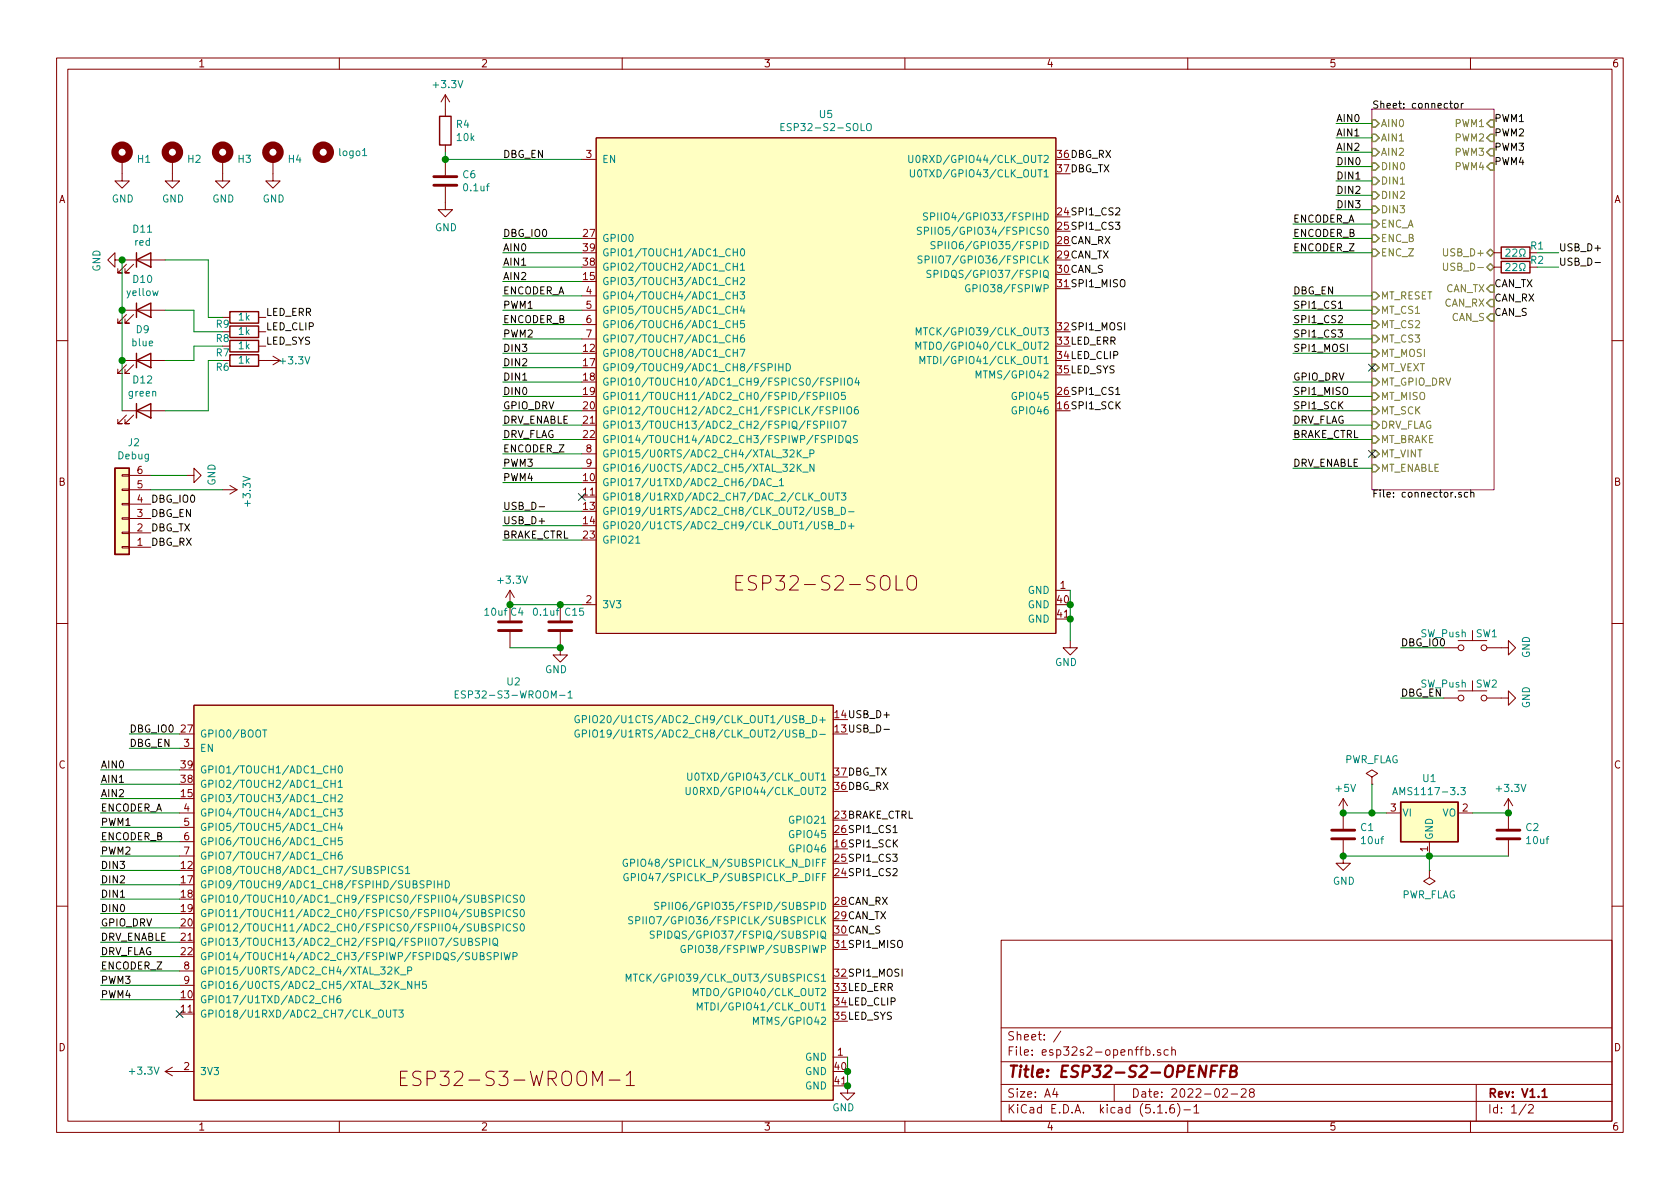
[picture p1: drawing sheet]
EESchema Schematic File Version 4
EELAYER 30 0
EELAYER END
$Descr A4 11693 8268
encoding utf-8
Sheet 1 2
Title "ESP32-S2-OPENFFB"
Date "2022-02-28"
Rev "V1.1"
Comp ""
Comment1 ""
Comment2 ""
Comment3 ""
Comment4 ""
$EndDescr
$Comp
L Device:C C6
U 1 1
P 3100 1250
F 0 "C6" H 3215 1296 50  0000 L CNN
F 1 "0.1uf" H 3215 1205 50  0000 L CNN
F 2 "Capacitor_SMD:C_0402_1005Metric" H 3138 1100 50  0001 C CNN
F 3 "~" H 3100 1250 50  0001 C CNN
F 4 "~" H 3100 1250 50  0001 C CNN "Datasheet"
F 5 "Capacitor_SMD:C_0402_1005Metric" H 3100 1250 50  0001 C CNN "Footprint"
F 6 "C6" H 3100 1250 50  0001 C CNN "Reference"
F 7 "0.1uf" H 3100 1250 50  0001 C CNN "Value"
	1    3100 1250
	1    0    0    -1  
$EndComp
$Comp
L Device:R R4
U 1 1
P 3100 900
F 0 "R4" H 3170 946 50  0000 L CNN
F 1 "10k" H 3170 855 50  0000 L CNN
F 2 "Resistor_SMD:R_0402_1005Metric" V 3030 900 50  0001 C CNN
F 3 "~" H 3100 900 50  0001 C CNN
	1    3100 900 
	1    0    0    -1  
$EndComp
$Comp
L Regulator_Linear:AMS1117-3.3 U1
U 1 1
P 9950 5650
F 0 "U1" H 9950 5892 50  0000 C CNN
F 1 "AMS1117-3.3" H 9950 5801 50  0000 C CNN
F 2 "Package_TO_SOT_SMD:SOT-223-3_TabPin2" H 9950 5850 50  0001 C CNN
F 3 "http://www.advanced-monolithic.com/pdf/ds1117.pdf" H 10050 5400 50  0001 C CNN
	1    9950 5650
	1    0    0    -1  
$EndComp
Text Label 3500 3650 0    50   ~ 0
USB_D+
$Comp
L power:+3.3V #PWR0102
U 1 1
P 3550 4200
F 0 "#PWR0102" H 3550 4050 50  0001 C CNN
F 1 "+3.3V" H 3565 4373 50  0000 C CNN
F 2 "" H 3550 4200 50  0001 C CNN
F 3 "" H 3550 4200 50  0001 C CNN
	1    3550 4200
	1    0    0    -1  
$EndComp
Wire Wire Line
	3100 1050 3100 1100
$Comp
L power:+3.3V #PWR0103
U 1 1
P 3100 750
F 0 "#PWR0103" H 3100 600 50  0001 C CNN
F 1 "+3.3V" H 3115 923 50  0000 C CNN
F 2 "" H 3100 750 50  0001 C CNN
F 3 "" H 3100 750 50  0001 C CNN
	1    3100 750 
	1    0    0    -1  
$EndComp
$Comp
L power:GND #PWR0104
U 1 1
P 3100 1400
F 0 "#PWR0104" H 3100 1150 50  0001 C CNN
F 1 "GND" H 3105 1227 50  0000 C CNN
F 2 "" H 3100 1400 50  0001 C CNN
F 3 "" H 3100 1400 50  0001 C CNN
	1    3100 1400
	1    0    0    -1  
$EndComp
$Comp
L Device:C C4
U 1 1
P 3550 4350
F 0 "C4" H 3600 4450 50  0000 C CNN
F 1 "10uf" H 3450 4450 50  0000 C CNN
F 2 "Capacitor_SMD:C_0603_1608Metric" H 3588 4200 50  0001 C CNN
F 3 "~" H 3550 4350 50  0001 C CNN
F 4 "~" H 3550 4350 50  0001 C CNN "Datasheet"
F 5 "Capacitor_SMD:C_0603_1608Metric" H 3550 4350 50  0001 C CNN "Footprint"
F 6 "C4" H 3550 4350 50  0001 C CNN "Reference"
F 7 "10uf" H 3550 4350 50  0001 C CNN "Value"
	1    3550 4350
	1    0    0    -1  
$EndComp
$Comp
L power:GND #PWR0105
U 1 1
P 3900 4500
F 0 "#PWR0105" H 3900 4250 50  0001 C CNN
F 1 "GND" H 3950 4350 50  0000 R CNN
F 2 "" H 3900 4500 50  0001 C CNN
F 3 "" H 3900 4500 50  0001 C CNN
	1    3900 4500
	1    0    0    -1  
$EndComp
$Comp
L power:+5V #PWR0109
U 1 1
P 9350 5650
F 0 "#PWR0109" H 9350 5500 50  0001 C CNN
F 1 "+5V" H 9365 5823 50  0000 C CNN
F 2 "" H 9350 5650 50  0001 C CNN
F 3 "" H 9350 5650 50  0001 C CNN
	1    9350 5650
	1    0    0    -1  
$EndComp
$Comp
L Device:C C1
U 1 1
P 9350 5800
F 0 "C1" H 9235 5754 50  0000 R CNN
F 1 "10uf" H 9235 5845 50  0000 R CNN
F 2 "Capacitor_SMD:C_0603_1608Metric" H 9388 5650 50  0001 C CNN
F 3 "~" H 9350 5800 50  0001 C CNN
	1    9350 5800
	-1   0    0    1   
$EndComp
$Comp
L Device:C C2
U 1 1
P 10500 5800
F 0 "C2" H 10385 5754 50  0000 R CNN
F 1 "10uf" H 10385 5845 50  0000 R CNN
F 2 "Capacitor_SMD:C_0603_1608Metric" H 10538 5650 50  0001 C CNN
F 3 "~" H 10500 5800 50  0001 C CNN
	1    10500 5800
	-1   0    0    1   
$EndComp
Wire Wire Line
	9350 5950 9950 5950
Connection ~ 9950 5950
Wire Wire Line
	10250 5650 10500 5650
Wire Wire Line
	9350 5650 9550 5650
Connection ~ 9350 5650
$Comp
L power:+3.3V #PWR0110
U 1 1
P 10500 5650
F 0 "#PWR0110" H 10500 5500 50  0001 C CNN
F 1 "+3.3V" H 10515 5823 50  0000 C CNN
F 2 "" H 10500 5650 50  0001 C CNN
F 3 "" H 10500 5650 50  0001 C CNN
	1    10500 5650
	1    0    0    -1  
$EndComp
Connection ~ 10500 5650
$Comp
L power:GND #PWR0111
U 1 1
P 9350 5950
F 0 "#PWR0111" H 9350 5700 50  0001 C CNN
F 1 "GND" H 9355 5777 50  0000 C CNN
F 2 "" H 9350 5950 50  0001 C CNN
F 3 "" H 9350 5950 50  0001 C CNN
	1    9350 5950
	1    0    0    -1  
$EndComp
$Comp
L Device:R R1
U 1 1
P 10550 1750
F 0 "R1" V 10500 1900 50  0000 C CNN
F 1 "22Ω" V 10550 1750 50  0000 C CNN
F 2 "Resistor_SMD:R_0402_1005Metric" V 10480 1750 50  0001 C CNN
F 3 "~" H 10550 1750 50  0001 C CNN
F 4 "~" H 10550 1750 50  0001 C CNN "Datasheet"
F 5 "Resistor_SMD:R_0402_1005Metric" H 10550 1750 50  0001 C CNN "Footprint"
F 6 "R1" H 10550 1750 50  0001 C CNN "Reference"
F 7 "22" H 10550 1750 50  0001 C CNN "Value"
	1    10550 1750
	0    1    1    0   
$EndComp
$Comp
L Device:R R2
U 1 1
P 10550 1850
F 0 "R2" V 10500 2000 50  0000 C CNN
F 1 "22Ω" V 10550 1850 50  0000 C CNN
F 2 "Resistor_SMD:R_0402_1005Metric" V 10480 1850 50  0001 C CNN
F 3 "~" H 10550 1850 50  0001 C CNN
F 4 "~" H 10550 1850 50  0001 C CNN "Datasheet"
F 5 "Resistor_SMD:R_0402_1005Metric" H 10550 1850 50  0001 C CNN "Footprint"
F 6 "R2" H 10550 1850 50  0001 C CNN "Reference"
F 7 "22" H 10550 1850 50  0001 C CNN "Value"
	1    10550 1850
	0    1    1    0   
$EndComp
Wire Wire Line
	3100 1100 4050 1100
Connection ~ 3100 1100
$Comp
L Connector_Generic:Conn_01x06 J2
U 1 1
P 850 3600
F 0 "J2" H 768 3075 50  0000 C CNN
F 1 "Debug" H 768 3166 50  0000 C CNN
F 2 "Connector_PinHeader_2.54mm:PinHeader_1x06_P2.54mm_Vertical" H 850 3600 50  0001 C CNN
F 3 "~" H 850 3600 50  0001 C CNN
	1    850  3600
	-1   0    0    1   
$EndComp
Text Label 3500 1650 0    50   ~ 0
DBG_IO0
Text Label 3500 1100 0    50   ~ 0
DBG_EN
Text Label 7450 1100 0    50   ~ 0
DBG_RX
Text Label 7450 1200 0    50   ~ 0
DBG_TX
Text Label 1050 3600 0    50   ~ 0
DBG_EN
Text Label 1050 3500 0    50   ~ 0
DBG_IO0
Text Label 1050 3800 0    50   ~ 0
DBG_RX
Text Label 1050 3700 0    50   ~ 0
DBG_TX
$Comp
L power:+3.3V #PWR0135
U 1 1
P 1550 3400
F 0 "#PWR0135" H 1550 3250 50  0001 C CNN
F 1 "+3.3V" H 1565 3573 50  0000 C CNN
F 2 "" H 1550 3400 50  0001 C CNN
F 3 "" H 1550 3400 50  0001 C CNN
	1    1550 3400
	0    1    1    0   
$EndComp
$Comp
L power:GND #PWR0136
U 1 1
P 1300 3300
F 0 "#PWR0136" H 1300 3050 50  0001 C CNN
F 1 "GND" H 1305 3127 50  0000 C CNN
F 2 "" H 1300 3300 50  0001 C CNN
F 3 "" H 1300 3300 50  0001 C CNN
	1    1300 3300
	0    -1   -1   0   
$EndComp
Wire Wire Line
	1050 3300 1300 3300
Wire Wire Line
	1050 3400 1550 3400
$Comp
L Switch:SW_Push SW1
U 1 1
P 10250 4500
F 0 "SW1" H 10350 4600 50  0000 C CNN
F 1 "SW_Push" H 10050 4600 50  0000 C CNN
F 2 "Button_Switch_SMD:SW_SPST_EVPBF" H 10250 4700 50  0001 C CNN
F 3 "~" H 10250 4700 50  0001 C CNN
	1    10250 4500
	1    0    0    -1  
$EndComp
$Comp
L power:GND #PWR01
U 1 1
P 10450 4500
F 0 "#PWR01" H 10450 4250 50  0001 C CNN
F 1 "GND" H 10455 4327 50  0000 C CNN
F 2 "" H 10450 4500 50  0001 C CNN
F 3 "" H 10450 4500 50  0001 C CNN
	1    10450 4500
	0    -1   -1   0   
$EndComp
$Comp
L Device:LED D12
U 1 1
P 1000 2850
F 0 "D12" H 993 3067 50  0000 C CNN
F 1 "green" H 993 2976 50  0000 C CNN
F 2 "LED_SMD:LED_0603_1608Metric" H 1000 2850 50  0001 C CNN
F 3 "~" H 1000 2850 50  0001 C CNN
	1    1000 2850
	1    0    0    -1  
$EndComp
$Comp
L Device:LED D11
U 1 1
P 1000 1800
F 0 "D11" H 993 2017 50  0000 C CNN
F 1 "red" H 993 1926 50  0000 C CNN
F 2 "LED_SMD:LED_0603_1608Metric" H 1000 1800 50  0001 C CNN
F 3 "~" H 1000 1800 50  0001 C CNN
	1    1000 1800
	1    0    0    -1  
$EndComp
$Comp
L Device:LED D10
U 1 1
P 1000 2150
F 0 "D10" H 993 2367 50  0000 C CNN
F 1 "yellow" H 993 2276 50  0000 C CNN
F 2 "LED_SMD:LED_0603_1608Metric" H 1000 2150 50  0001 C CNN
F 3 "~" H 1000 2150 50  0001 C CNN
	1    1000 2150
	1    0    0    -1  
$EndComp
$Comp
L Device:LED D9
U 1 1
P 1000 2500
F 0 "D9" H 993 2717 50  0000 C CNN
F 1 "blue" H 993 2626 50  0000 C CNN
F 2 "LED_SMD:LED_0603_1608Metric" H 1000 2500 50  0001 C CNN
F 3 "~" H 1000 2500 50  0001 C CNN
	1    1000 2500
	1    0    0    -1  
$EndComp
Wire Wire Line
	1450 2500 1450 2850
Wire Wire Line
	1450 2850 1150 2850
Wire Wire Line
	1350 2500 1350 2400
Wire Wire Line
	1350 2300 1350 2150
Wire Wire Line
	850  2850 850  2500
Connection ~ 850  2500
Text Label 7450 2600 0    50   ~ 0
LED_SYS
Text Label 7450 2400 0    50   ~ 0
LED_ERR
Text Label 7450 2500 0    50   ~ 0
LED_CLIP
Text Label 3500 2050 0    50   ~ 0
ENCODER_A
Text Label 3500 2250 0    50   ~ 0
ENCODER_B
Text Label 3500 3150 0    50   ~ 0
ENCODER_Z
Wire Wire Line
	3500 1650 4050 1650
Wire Wire Line
	3500 2250 4050 2250
Wire Wire Line
	4050 2150 3500 2150
Wire Wire Line
	3500 2050 4050 2050
Wire Wire Line
	1450 2200 1450 1800
$Comp
L power:+3.3V #PWR07
U 1 1
P 1850 2500
F 0 "#PWR07" H 1850 2350 50  0001 C CNN
F 1 "+3.3V" V 1850 2700 50  0000 C CNN
F 2 "" H 1850 2500 50  0001 C CNN
F 3 "" H 1850 2500 50  0001 C CNN
	1    1850 2500
	0    1    1    0   
$EndComp
Text Label 1850 2300 0    50   ~ 0
LED_CLIP
Text Label 1850 2200 0    50   ~ 0
LED_ERR
Text Label 1850 2400 0    50   ~ 0
LED_SYS
Text Label 7450 2750 0    50   ~ 0
SPI1_CS1
Text Label 7450 2300 0    50   ~ 0
SPI1_MOSI
Text Label 7450 2850 0    50   ~ 0
SPI1_SCK
Text Label 3500 2950 0    50   ~ 0
DRV_ENABLE
Text Label 3500 3050 0    50   ~ 0
DRV_FLAG
Wire Wire Line
	3500 2650 4050 2650
Text Label 3500 2150 0    50   ~ 0
PWM1
Text Label 3500 2350 0    50   ~ 0
PWM2
Wire Wire Line
	3500 2750 4050 2750
Wire Wire Line
	3500 2950 4050 2950
Wire Wire Line
	3500 2350 4050 2350
Wire Wire Line
	4050 2450 3500 2450
Wire Wire Line
	3500 2550 4050 2550
Text Label 3500 3750 0    50   ~ 0
BRAKE_CTRL
Text Label 3500 2850 0    50   ~ 0
GPIO_DRV
Text Label 7450 1500 0    50   ~ 0
SPI1_CS2
Text Label 7450 1600 0    50   ~ 0
SPI1_CS3
Wire Wire Line
	3500 3150 4050 3150
Wire Wire Line
	3500 3350 4050 3350
Text Label 3500 2550 0    50   ~ 0
DIN2
Text Label 3500 2650 0    50   ~ 0
DIN1
Text Label 3500 2750 0    50   ~ 0
DIN0
Text Label 3500 1850 0    50   ~ 0
AIN1
Wire Wire Line
	3500 1950 4050 1950
Wire Wire Line
	4050 1850 3500 1850
Wire Wire Line
	3500 1750 4050 1750
Text Label 3500 3350 0    50   ~ 0
PWM4
Text Label 3500 3250 0    50   ~ 0
PWM3
$Comp
L Device:C C15
U 1 1
P 3900 4350
F 0 "C15" H 4000 4450 50  0000 C CNN
F 1 "0.1uf" H 3800 4450 50  0000 C CNN
F 2 "Capacitor_SMD:C_0402_1005Metric" H 3938 4200 50  0001 C CNN
F 3 "~" H 3900 4350 50  0001 C CNN
F 4 "~" H 3900 4350 50  0001 C CNN "Datasheet"
F 5 "Capacitor_SMD:C_0402_1005Metric" H 3900 4350 50  0001 C CNN "Footprint"
F 6 "C15" H 3900 4350 50  0001 C CNN "Reference"
F 7 "0.1uf" H 3900 4350 50  0001 C CNN "Value"
	1    3900 4350
	1    0    0    -1  
$EndComp
Wire Wire Line
	4050 4200 3900 4200
Connection ~ 3550 4200
Connection ~ 3900 4200
Wire Wire Line
	3900 4200 3550 4200
Wire Wire Line
	3550 4500 3900 4500
Connection ~ 3900 4500
$Comp
L power:PWR_FLAG #FLG0101
U 1 1
P 9550 5450
F 0 "#FLG0101" H 9550 5525 50  0001 C CNN
F 1 "PWR_FLAG" H 9550 5623 50  0000 C CNN
F 2 "" H 9550 5450 50  0001 C CNN
F 3 "~" H 9550 5450 50  0001 C CNN
	1    9550 5450
	1    0    0    -1  
$EndComp
Wire Wire Line
	9950 5950 10500 5950
Connection ~ 9350 5950
Wire Wire Line
	9950 6050 9950 5950
$Comp
L power:PWR_FLAG #FLG0103
U 1 1
P 9950 6050
F 0 "#FLG0103" H 9950 6125 50  0001 C CNN
F 1 "PWR_FLAG" H 9950 6223 50  0000 C CNN
F 2 "" H 9950 6050 50  0001 C CNN
F 3 "~" H 9950 6050 50  0001 C CNN
	1    9950 6050
	-1   0    0    1   
$EndComp
$Comp
L Switch:SW_Push SW2
U 1 1
P 10250 4850
F 0 "SW2" H 10350 4950 50  0000 C CNN
F 1 "SW_Push" H 10050 4950 50  0000 C CNN
F 2 "Button_Switch_SMD:SW_SPST_EVPBF" H 10250 5050 50  0001 C CNN
F 3 "~" H 10250 5050 50  0001 C CNN
	1    10250 4850
	1    0    0    -1  
$EndComp
$Comp
L power:GND #PWR0140
U 1 1
P 10450 4850
F 0 "#PWR0140" H 10450 4600 50  0001 C CNN
F 1 "GND" H 10455 4677 50  0000 C CNN
F 2 "" H 10450 4850 50  0001 C CNN
F 3 "" H 10450 4850 50  0001 C CNN
	1    10450 4850
	0    -1   -1   0   
$EndComp
Text Label 9750 4850 0    50   ~ 0
DBG_EN
Wire Wire Line
	9750 4850 10050 4850
Wire Wire Line
	850  2500 850  2150
Connection ~ 850  2150
Wire Wire Line
	850  2150 850  1800
Wire Wire Line
	1350 2500 1150 2500
Wire Wire Line
	1350 2150 1150 2150
Wire Wire Line
	1450 1800 1150 1800
$Comp
L power:GND #PWR0141
U 1 1
P 850 1800
F 0 "#PWR0141" H 850 1550 50  0001 C CNN
F 1 "GND" H 855 1627 50  0000 C CNN
F 2 "" H 850 1800 50  0001 C CNN
F 3 "" H 850 1800 50  0001 C CNN
	1    850  1800
	0    1    1    0   
$EndComp
Connection ~ 850  1800
Text Label 7450 1800 0    50   ~ 0
CAN_TX
Text Label 7450 1700 0    50   ~ 0
CAN_RX
$Comp
L Mechanical:MountingHole_Pad H1
U 1 1
P 850 1100
F 0 "H1" H 950 1103 50  0000 L CNN
F 1 "MountingHole_Pad" H 950 1058 50  0001 L CNN
F 2 "MountingHole:MountingHole_3.2mm_M3_Pad_Via" H 850 1100 50  0001 C CNN
F 3 "~" H 850 1100 50  0001 C CNN
	1    850  1100
	1    0    0    -1  
$EndComp
$Comp
L power:GND #PWR02
U 1 1
P 850 1200
F 0 "#PWR02" H 850 950 50  0001 C CNN
F 1 "GND" H 855 1027 50  0000 C CNN
F 2 "" H 850 1200 50  0001 C CNN
F 3 "" H 850 1200 50  0001 C CNN
	1    850  1200
	1    0    0    -1  
$EndComp
$Comp
L Mechanical:MountingHole_Pad H2
U 1 1
P 1200 1100
F 0 "H2" H 1300 1103 50  0000 L CNN
F 1 "MountingHole_Pad" H 1300 1058 50  0001 L CNN
F 2 "MountingHole:MountingHole_3.2mm_M3_Pad_Via" H 1200 1100 50  0001 C CNN
F 3 "~" H 1200 1100 50  0001 C CNN
	1    1200 1100
	1    0    0    -1  
$EndComp
$Comp
L power:GND #PWR014
U 1 1
P 1200 1200
F 0 "#PWR014" H 1200 950 50  0001 C CNN
F 1 "GND" H 1205 1027 50  0000 C CNN
F 2 "" H 1200 1200 50  0001 C CNN
F 3 "" H 1200 1200 50  0001 C CNN
	1    1200 1200
	1    0    0    -1  
$EndComp
$Comp
L Mechanical:MountingHole_Pad H3
U 1 1
P 1550 1100
F 0 "H3" H 1650 1103 50  0000 L CNN
F 1 "MountingHole_Pad" H 1650 1058 50  0001 L CNN
F 2 "MountingHole:MountingHole_3.2mm_M3_Pad_Via" H 1550 1100 50  0001 C CNN
F 3 "~" H 1550 1100 50  0001 C CNN
	1    1550 1100
	1    0    0    -1  
$EndComp
$Comp
L power:GND #PWR015
U 1 1
P 1550 1200
F 0 "#PWR015" H 1550 950 50  0001 C CNN
F 1 "GND" H 1555 1027 50  0000 C CNN
F 2 "" H 1550 1200 50  0001 C CNN
F 3 "" H 1550 1200 50  0001 C CNN
	1    1550 1200
	1    0    0    -1  
$EndComp
$Comp
L Mechanical:MountingHole_Pad H4
U 1 1
P 1900 1100
F 0 "H4" H 2000 1103 50  0000 L CNN
F 1 "MountingHole_Pad" H 2000 1058 50  0001 L CNN
F 2 "MountingHole:MountingHole_3.2mm_M3_Pad_Via" H 1900 1100 50  0001 C CNN
F 3 "~" H 1900 1100 50  0001 C CNN
	1    1900 1100
	1    0    0    -1  
$EndComp
$Comp
L power:GND #PWR016
U 1 1
P 1900 1200
F 0 "#PWR016" H 1900 950 50  0001 C CNN
F 1 "GND" H 1905 1027 50  0000 C CNN
F 2 "" H 1900 1200 50  0001 C CNN
F 3 "" H 1900 1200 50  0001 C CNN
	1    1900 1200
	1    0    0    -1  
$EndComp
Text Label 3500 1950 0    50   ~ 0
AIN2
Text Label 3500 1750 0    50   ~ 0
AIN0
$Comp
L Device:R R6
U 1 1
P 1700 2500
F 0 "R6" V 1650 2650 50  0000 C CNN
F 1 "1k" V 1700 2500 50  0000 C CNN
F 2 "Resistor_SMD:R_0402_1005Metric" V 1630 2500 50  0001 C CNN
F 3 "~" H 1700 2500 50  0001 C CNN
	1    1700 2500
	0    -1   -1   0   
$EndComp
Wire Wire Line
	1550 2500 1450 2500
$Comp
L Device:R R7
U 1 1
P 1700 2400
F 0 "R7" V 1650 2550 50  0000 C CNN
F 1 "1k" V 1700 2400 50  0000 C CNN
F 2 "Resistor_SMD:R_0402_1005Metric" V 1630 2400 50  0001 C CNN
F 3 "~" H 1700 2400 50  0001 C CNN
	1    1700 2400
	0    -1   -1   0   
$EndComp
$Comp
L Device:R R8
U 1 1
P 1700 2300
F 0 "R8" V 1650 2450 50  0000 C CNN
F 1 "1k" V 1700 2300 50  0000 C CNN
F 2 "Resistor_SMD:R_0402_1005Metric" V 1630 2300 50  0001 C CNN
F 3 "~" H 1700 2300 50  0001 C CNN
	1    1700 2300
	0    -1   -1   0   
$EndComp
$Comp
L Device:R R9
U 1 1
P 1700 2200
F 0 "R9" V 1650 2350 50  0000 C CNN
F 1 "1k" V 1700 2200 50  0000 C CNN
F 2 "Resistor_SMD:R_0402_1005Metric" V 1630 2200 50  0001 C CNN
F 3 "~" H 1700 2200 50  0001 C CNN
	1    1700 2200
	0    -1   -1   0   
$EndComp
Wire Wire Line
	1550 2200 1450 2200
Wire Wire Line
	1550 2300 1350 2300
Wire Wire Line
	1550 2400 1350 2400
$Sheet
S 9550 750  850  2650
U 621C4056
F0 "connector" 50
F1 "connector.sch" 50
F2 "AIN0" I L 9550 850 50 
F3 "AIN1" I L 9550 950 50 
F4 "AIN2" I L 9550 1050 50 
F5 "DIN0" I L 9550 1150 50 
F6 "DIN1" I L 9550 1250 50 
F7 "DIN2" I L 9550 1350 50 
F8 "ENC_A" I L 9550 1550 50 
F9 "ENC_B" I L 9550 1650 50 
F10 "ENC_Z" I L 9550 1750 50 
F11 "PWM4" I R 10400 1150 50 
F12 "PWM3" I R 10400 1050 50 
F13 "PWM2" I R 10400 950 50 
F14 "PWM1" I R 10400 850 50 
F15 "DIN3" I L 9550 1450 50 
F16 "USB_D+" B R 10400 1750 50 
F17 "USB_D-" B R 10400 1850 50 
F18 "CAN_TX" I R 10400 2000 50 
F19 "CAN_RX" I R 10400 2100 50 
F20 "CAN_S" I R 10400 2200 50 
F21 "MT_RESET" I L 9550 2050 50 
F22 "MT_MOSI" I L 9550 2450 50 
F23 "MT_CS1" I L 9550 2150 50 
F24 "MT_CS2" I L 9550 2250 50 
F25 "DRV_FLAG" I L 9550 2950 50 
F26 "MT_VEXT" I L 9550 2550 50 
F27 "MT_GPIO_DRV" I L 9550 2650 50 
F28 "MT_MISO" I L 9550 2750 50 
F29 "MT_SCK" I L 9550 2850 50 
F30 "MT_CS3" I L 9550 2350 50 
F31 "MT_BRAKE" I L 9550 3050 50 
F32 "MT_VINT" I L 9550 3150 50 
F33 "MT_ENABLE" I L 9550 3250 50 
$EndSheet
$Comp
L Mechanical:MountingHole logo1
U 1 1
P 2250 1050
F 0 "logo1" H 2350 1050 50  0000 L CNN
F 1 "logo" H 2350 1005 50  0001 L CNN
F 2 "Symbol:OSHW-Logo2_9.8x8mm_SilkScreen" H 2250 1050 50  0001 C CNN
F 3 "~" H 2250 1050 50  0001 C CNN
	1    2250 1050
	1    0    0    -1  
$EndComp
Text Label 9750 4500 0    50   ~ 0
DBG_IO0
Wire Wire Line
	9750 4500 10050 4500
Text Label 3500 3550 0    50   ~ 0
USB_D-
Text Label 3500 2450 0    50   ~ 0
DIN3
Text Label 9300 1450 0    50   ~ 0
DIN3
Text Label 9300 1150 0    50   ~ 0
DIN0
Text Label 9300 1250 0    50   ~ 0
DIN1
Text Label 9300 1350 0    50   ~ 0
DIN2
Text Label 9300 850  0    50   ~ 0
AIN0
Text Label 9300 950  0    50   ~ 0
AIN1
Text Label 9300 1050 0    50   ~ 0
AIN2
Text Label 10400 1150 0    50   ~ 0
PWM4
Text Label 10400 1050 0    50   ~ 0
PWM3
Text Label 10400 950  0    50   ~ 0
PWM2
Text Label 10400 850  0    50   ~ 0
PWM1
Wire Wire Line
	9300 850  9550 850 
Wire Wire Line
	9550 950  9300 950 
Wire Wire Line
	9300 1050 9550 1050
Wire Wire Line
	9550 1150 9300 1150
Wire Wire Line
	9300 1250 9550 1250
Wire Wire Line
	9550 1350 9300 1350
Wire Wire Line
	9300 1450 9550 1450
Text Label 9000 1550 0    50   ~ 0
ENCODER_A
Text Label 9000 1650 0    50   ~ 0
ENCODER_B
Text Label 9000 1750 0    50   ~ 0
ENCODER_Z
Wire Wire Line
	9000 1550 9550 1550
Wire Wire Line
	9550 1650 9000 1650
Wire Wire Line
	9000 1750 9550 1750
Text Label 10850 1850 0    50   ~ 0
USB_D-
Text Label 10850 1750 0    50   ~ 0
USB_D+
Wire Wire Line
	9550 5450 9550 5650
Connection ~ 9550 5650
Wire Wire Line
	9550 5650 9650 5650
$Comp
L Espressif:ESP32-S2-SOLO U5
U 1 1
P 5750 2600
F 0 "U5" H 5750 4415 50  0000 C CNN
F 1 "ESP32-S2-SOLO" H 5750 4324 50  0000 C CNN
F 2 "Espressif:ESP32-S2-SOLO" H 5750 650 50  0001 C CNN
F 3 "https://www.espressif.com/sites/default/files/documentation/esp32-s2-solo_esp32-s2-solo-u_datasheet_en.pdf" H 6000 2500 50  0001 C CNN
	1    5750 2600
	1    0    0    -1  
$EndComp
Wire Wire Line
	4050 2850 3500 2850
Wire Wire Line
	4050 3050 3500 3050
Wire Wire Line
	4050 3250 3500 3250
Wire Wire Line
	3500 3750 4050 3750
$Comp
L power:GND #PWR031
U 1 1
P 7450 4450
F 0 "#PWR031" H 7450 4200 50  0001 C CNN
F 1 "GND" H 7500 4300 50  0000 R CNN
F 2 "" H 7450 4450 50  0001 C CNN
F 3 "" H 7450 4450 50  0001 C CNN
	1    7450 4450
	1    0    0    -1  
$EndComp
Wire Wire Line
	7450 4100 7450 4200
Connection ~ 7450 4200
Wire Wire Line
	7450 4200 7450 4300
Connection ~ 7450 4300
Wire Wire Line
	7450 4300 7450 4450
NoConn ~ 4050 3450
$Comp
L Espressif:ESP32-S3-WROOM-1 U2
U 1 1
P 3600 6250
F 0 "U2" H 3575 7765 50  0000 C CNN
F 1 "ESP32-S3-WROOM-1" H 3575 7674 50  0000 C CNN
F 2 "Espressif:ESP32-S3-WROOM-1" H 3600 4700 50  0001 C CNN
F 3 "" H 3600 6550 50  0001 C CNN
	1    3600 6250
	1    0    0    -1  
$EndComp
Text Label 900  5200 0    50   ~ 0
DBG_EN
Wire Wire Line
	900  5200 1250 5200
Text Label 900  5100 0    50   ~ 0
DBG_IO0
Wire Wire Line
	900  5100 1250 5100
Text Label 700  5650 0    50   ~ 0
ENCODER_A
Text Label 700  5850 0    50   ~ 0
ENCODER_B
Text Label 700  6750 0    50   ~ 0
ENCODER_Z
Wire Wire Line
	700  5850 1250 5850
Wire Wire Line
	1250 5750 700  5750
Wire Wire Line
	700  5650 1250 5650
Text Label 700  6550 0    50   ~ 0
DRV_ENABLE
Text Label 700  6650 0    50   ~ 0
DRV_FLAG
Wire Wire Line
	700  6250 1250 6250
Text Label 700  5750 0    50   ~ 0
PWM1
Text Label 700  5950 0    50   ~ 0
PWM2
Wire Wire Line
	700  6350 1250 6350
Wire Wire Line
	700  6550 1250 6550
Wire Wire Line
	700  5950 1250 5950
Wire Wire Line
	1250 6050 700  6050
Wire Wire Line
	700  6150 1250 6150
Text Label 700  6450 0    50   ~ 0
GPIO_DRV
Wire Wire Line
	700  6750 1250 6750
Wire Wire Line
	700  6950 1250 6950
Text Label 700  6150 0    50   ~ 0
DIN2
Text Label 700  6250 0    50   ~ 0
DIN1
Text Label 700  6350 0    50   ~ 0
DIN0
Text Label 700  5450 0    50   ~ 0
AIN1
Wire Wire Line
	700  5550 1250 5550
Wire Wire Line
	1250 5450 700  5450
Wire Wire Line
	700  5350 1250 5350
Text Label 700  6950 0    50   ~ 0
PWM4
Text Label 700  6850 0    50   ~ 0
PWM3
Text Label 700  5550 0    50   ~ 0
AIN2
Text Label 700  5350 0    50   ~ 0
AIN0
Text Label 700  6050 0    50   ~ 0
DIN3
Wire Wire Line
	1250 6450 700  6450
Wire Wire Line
	1250 6650 700  6650
Wire Wire Line
	1250 6850 700  6850
Text Label 5900 5000 0    50   ~ 0
USB_D+
Text Label 5900 5100 0    50   ~ 0
USB_D-
Text Label 5900 5500 0    50   ~ 0
DBG_RX
Text Label 5900 5400 0    50   ~ 0
DBG_TX
Text Label 9000 2250 0    50   ~ 0
SPI1_CS2
Text Label 9000 2350 0    50   ~ 0
SPI1_CS3
Text Label 10400 2000 0    50   ~ 0
CAN_TX
Text Label 10400 2200 0    50   ~ 0
CAN_S
Text Label 10400 2100 0    50   ~ 0
CAN_RX
Text Label 9000 2750 0    50   ~ 0
SPI1_MISO
Text Label 9000 2450 0    50   ~ 0
SPI1_MOSI
Text Label 9000 2850 0    50   ~ 0
SPI1_SCK
Text Label 9000 2650 0    50   ~ 0
GPIO_DRV
Text Label 9000 3250 0    50   ~ 0
DRV_ENABLE
Text Label 9000 2950 0    50   ~ 0
DRV_FLAG
Text Label 9000 2150 0    50   ~ 0
SPI1_CS1
Text Label 9000 2050 0    50   ~ 0
DBG_EN
NoConn ~ 9550 2550
NoConn ~ 9550 3150
Text Label 9000 3050 0    50   ~ 0
BRAKE_CTRL
Wire Wire Line
	9000 3050 9550 3050
Wire Wire Line
	9550 3250 9000 3250
Wire Wire Line
	9000 2950 9550 2950
Wire Wire Line
	9550 2850 9000 2850
Wire Wire Line
	9000 2750 9550 2750
Wire Wire Line
	9550 2650 9000 2650
Wire Wire Line
	9000 2450 9550 2450
Wire Wire Line
	9550 2350 9000 2350
Wire Wire Line
	9000 2250 9550 2250
Wire Wire Line
	9550 2150 9000 2150
Wire Wire Line
	9000 2050 9550 2050
Text Label 5900 5800 0    50   ~ 0
SPI1_CS1
Text Label 5900 7100 0    50   ~ 0
LED_SYS
Text Label 5900 6900 0    50   ~ 0
LED_ERR
Text Label 5900 7000 0    50   ~ 0
LED_CLIP
Text Label 5900 6400 0    50   ~ 0
CAN_TX
Text Label 5900 6500 0    50   ~ 0
CAN_S
Text Label 5900 6300 0    50   ~ 0
CAN_RX
Wire Wire Line
	10700 1750 10850 1750
Wire Wire Line
	10850 1850 10700 1850
Wire Wire Line
	3500 3550 4050 3550
Wire Wire Line
	3500 3650 4050 3650
$Comp
L power:GND #PWR0106
U 1 1
P 5900 7550
F 0 "#PWR0106" H 5900 7300 50  0001 C CNN
F 1 "GND" H 5950 7400 50  0000 R CNN
F 2 "" H 5900 7550 50  0001 C CNN
F 3 "" H 5900 7550 50  0001 C CNN
	1    5900 7550
	1    0    0    -1  
$EndComp
Wire Wire Line
	5900 7350 5900 7450
Connection ~ 5900 7450
Wire Wire Line
	5900 7450 5900 7550
$Comp
L power:+3.3V #PWR0107
U 1 1
P 1250 7450
F 0 "#PWR0107" H 1250 7300 50  0001 C CNN
F 1 "+3.3V" V 1250 7700 50  0000 C CNN
F 2 "" H 1250 7450 50  0001 C CNN
F 3 "" H 1250 7450 50  0001 C CNN
	1    1250 7450
	0    -1   -1   0   
$EndComp
Connection ~ 5900 7550
Text Label 5900 6600 0    50   ~ 0
SPI1_MISO
Text Label 5900 6800 0    50   ~ 0
SPI1_MOSI
Text Label 5900 5900 0    50   ~ 0
SPI1_SCK
Text Label 5900 5700 0    50   ~ 0
BRAKE_CTRL
Text Label 5900 6100 0    50   ~ 0
SPI1_CS2
Text Label 5900 6000 0    50   ~ 0
SPI1_CS3
NoConn ~ 1250 7050
Text Label 7450 1900 0    50   ~ 0
CAN_S
Text Label 7450 2000 0    50   ~ 0
SPI1_MISO
$EndSCHEMATC
